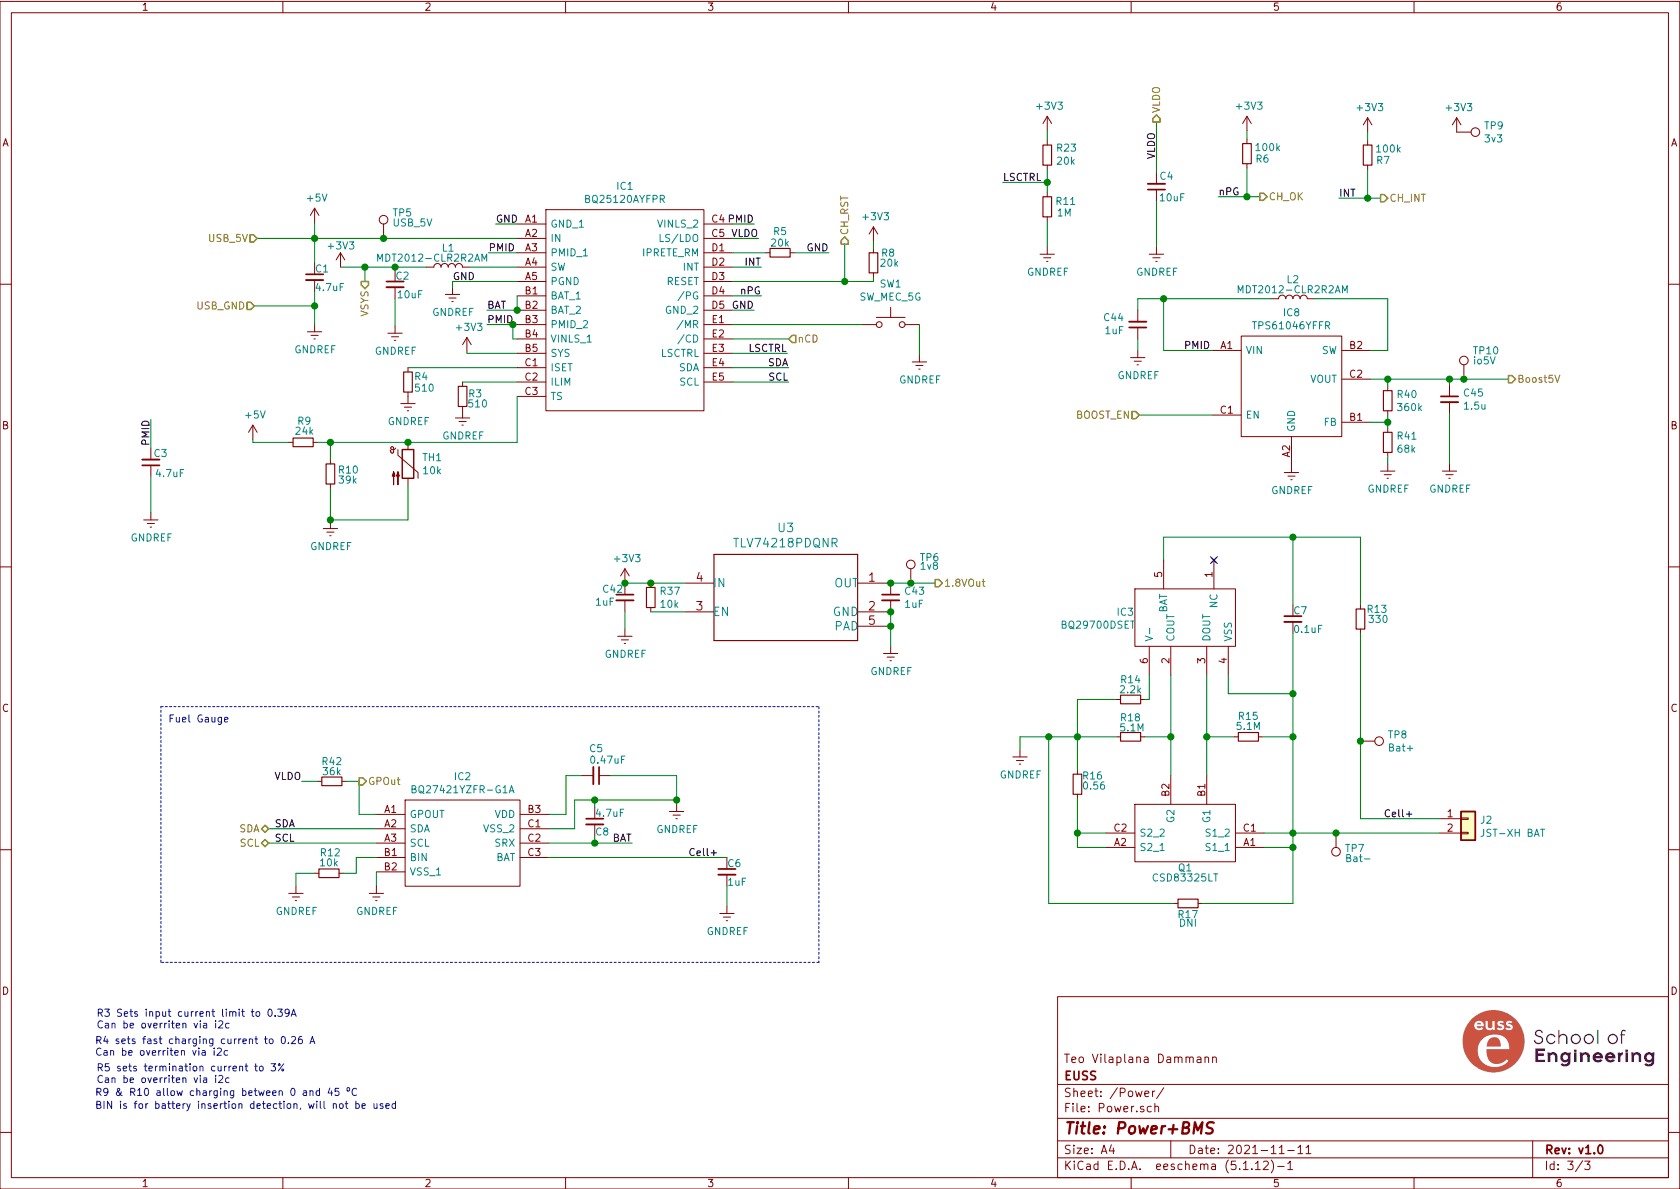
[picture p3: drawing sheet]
EESchema Schematic File Version 4
EELAYER 30 0
EELAYER END
$Descr A4 11693 8268
encoding utf-8
Sheet 3 3
Title "Power+BMS"
Date "2021-11-11"
Rev "v1.0"
Comp "EUSS"
Comment1 "Teo Vilaplana Dammann"
Comment2 ""
Comment3 ""
Comment4 ""
$EndDescr
$Comp
L power:GNDREF #PWR0102
U 1 1
P 2190 2250
F 0 "#PWR0102" H 2190 2000 50  0001 C CNN
F 1 "GNDREF" H 2195 2077 50  0000 C CNN
F 2 "" H 2190 2250 50  0001 C CNN
F 3 "" H 2190 2250 50  0001 C CNN
	1    2190 2250
	1    0    0    -1  
$EndComp
$Comp
L power:+5V #PWR0103
U 1 1
P 2190 1540
F 0 "#PWR0103" H 2190 1390 50  0001 C CNN
F 1 "+5V" H 2205 1713 50  0000 C CNN
F 2 "" H 2190 1540 50  0001 C CNN
F 3 "" H 2190 1540 50  0001 C CNN
	1    2190 1540
	1    0    0    -1  
$EndComp
Wire Wire Line
	2190 1650 2190 1540
$Comp
L SamacSys_Parts:BQ25120AYFPT IC1
U 1 1
P 3600 1550
AR Path="/617D98B2" Ref="IC1"  Part="1" 
AR Path="/61B2BCEB/617D98B2" Ref="IC1"  Part="1" 
F 0 "IC1" H 4350 1815 50  0000 C CNN
F 1 "BQ25120AYFPR" H 4350 1724 50  0000 C CNN
F 2 "BGA25C40P5X5_247X253X50" H 4950 1650 50  0001 L CNN
F 3 "http://www.ti.com/lit/ds/symlink/bq25120a.pdf" H 4950 1550 50  0001 L CNN
F 4 "700nA Low Iq Highly Integrated Battery Charge Management Solution" H 4950 1450 50  0001 L CNN "Description"
F 5 "0.5" H 4950 1350 50  0001 L CNN "Height"
F 6 "Texas Instruments" H 4950 1250 50  0001 L CNN "Manufacturer_Name"
F 7 "BQ25120AYFPR" H 4950 1150 50  0001 L CNN "Manufacturer_Part_Number"
F 8 "595-BQ25120AYFPR" H 4950 1050 50  0001 L CNN "Mouser Part Number"
F 9 "https://www.mouser.co.uk/ProductDetail/Texas-Instruments/BQ25120AYFPR?qs=BZBei1rCqCBtbT0X52DCMQ%3D%3D" H 4950 950 50  0001 L CNN "Mouser Price/Stock"
F 10 "BQ25120AYFPR" H 4950 850 50  0001 L CNN "Arrow Part Number"
F 11 "https://www.arrow.com/en/products/bq25120ayfpr/texas-instruments" H 4950 750 50  0001 L CNN "Arrow Price/Stock"
	1    3600 1550
	1    0    0    -1  
$EndComp
Connection ~ 2190 1650
Wire Wire Line
	1790 1650 2190 1650
$Comp
L Device:C_Small C1
U 1 1
P 2190 1920
F 0 "C1" H 2190 1980 50  0000 L CNN
F 1 "4.7uF" H 2190 1850 50  0000 L CNN
F 2 "" H 2228 1770 50  0001 C CNN
F 3 "~" H 2190 1920 50  0001 C CNN
	1    2190 1920
	1    0    0    -1  
$EndComp
$Comp
L Connector_Generic:Conn_01x02 J2
U 1 1
P 10220 5690
F 0 "J2" H 10300 5682 50  0000 L CNN
F 1 "JST-XH BAT" H 10300 5591 50  0000 L CNN
F 2 "Connector_JST:JST_XH_S2B-XH-A_1x02_P2.50mm_Horizontal" H 10220 5690 50  0001 C CNN
F 3 "~" H 10220 5690 50  0001 C CNN
	1    10220 5690
	1    0    0    -1  
$EndComp
$Comp
L power:GNDREF #PWR0104
U 1 1
P 1050 3560
F 0 "#PWR0104" H 1050 3310 50  0001 C CNN
F 1 "GNDREF" H 1055 3387 50  0000 C CNN
F 2 "" H 1050 3560 50  0001 C CNN
F 3 "" H 1050 3560 50  0001 C CNN
	1    1050 3560
	1    0    0    -1  
$EndComp
$Comp
L power:GNDREF #PWR0105
U 1 1
P 6400 2460
F 0 "#PWR0105" H 6400 2210 50  0001 C CNN
F 1 "GNDREF" H 6405 2287 50  0000 C CNN
F 2 "" H 6400 2460 50  0001 C CNN
F 3 "" H 6400 2460 50  0001 C CNN
	1    6400 2460
	1    0    0    -1  
$EndComp
$Comp
L Device:C_Small C3
U 1 1
P 1050 3210
F 0 "C3" H 930 3150 50  0000 L CNN
F 1 "4.7uF" H 810 3290 50  0000 L CNN
F 2 "" H 1088 3060 50  0001 C CNN
F 3 "~" H 1050 3210 50  0001 C CNN
	1    1050 3210
	-1   0    0    1   
$EndComp
Wire Wire Line
	5100 2350 5490 2350
Text Notes 670  7160 0    50   ~ 0
R3 Sets input current limit to 0.39A\nCan be overriten via i2c
$Comp
L Device:R_Small R4
U 1 1
P 2840 2650
F 0 "R4" H 2880 2690 50  0000 L CNN
F 1 "510" H 2880 2610 50  0000 L CNN
F 2 "" V 2880 2640 50  0001 C CNN
F 3 "~" H 2840 2650 50  0001 C CNN
	1    2840 2650
	1    0    0    -1  
$EndComp
Wire Wire Line
	3600 2550 2840 2550
Text Notes 660  7350 0    50   ~ 0
R4 sets fast charging current to 0.26 A\nCan be overriten via i2c\n
Wire Wire Line
	3600 1850 3270 1850
$Comp
L Device:L L1
U 1 1
P 3120 1850
F 0 "L1" V 3250 1850 50  0000 C CNN
F 1 "MDT2012-CLR2R2AM" V 3180 1960 50  0000 C CNN
F 2 "" H 3120 1850 50  0001 C CNN
F 3 "~" H 3120 1850 50  0001 C CNN
	1    3120 1850
	0    -1   -1   0   
$EndComp
$Comp
L Device:C_Small C2
U 1 1
P 2750 1970
F 0 "C2" H 2750 2030 50  0000 L CNN
F 1 "10uF" H 2760 1900 50  0000 L CNN
F 2 "" H 2788 1820 50  0001 C CNN
F 3 "~" H 2750 1970 50  0001 C CNN
	1    2750 1970
	1    0    0    -1  
$EndComp
$Comp
L power:+3V3 #PWR0107
U 1 1
P 2370 1850
F 0 "#PWR0107" H 2370 1700 50  0001 C CNN
F 1 "+3V3" H 2270 2000 50  0000 L CNN
F 2 "" H 2370 1850 50  0001 C CNN
F 3 "" H 2370 1850 50  0001 C CNN
	1    2370 1850
	1    0    0    -1  
$EndComp
Wire Wire Line
	3600 2150 3600 2050
$Comp
L Device:R_Small R9
U 1 1
P 2110 3070
F 0 "R9" V 1960 3130 50  0000 R CNN
F 1 "24k" V 2030 3150 50  0000 R CNN
F 2 "" V 2150 3060 50  0001 C CNN
F 3 "~" H 2110 3070 50  0001 C CNN
	1    2110 3070
	0    1    1    0   
$EndComp
$Comp
L Device:R_Small R10
U 1 1
P 2300 3290
F 0 "R10" H 2350 3320 50  0000 L CNN
F 1 "39k" H 2350 3250 50  0000 L CNN
F 2 "" V 2340 3280 50  0001 C CNN
F 3 "~" H 2300 3290 50  0001 C CNN
	1    2300 3290
	1    0    0    -1  
$EndComp
$Comp
L power:GNDREF #PWR0109
U 1 1
P 2300 3620
F 0 "#PWR0109" H 2300 3370 50  0001 C CNN
F 1 "GNDREF" H 2305 3447 50  0000 C CNN
F 2 "" H 2300 3620 50  0001 C CNN
F 3 "" H 2300 3620 50  0001 C CNN
	1    2300 3620
	1    0    0    -1  
$EndComp
$Comp
L Device:Thermistor_PTC TH1
U 1 1
P 2840 3220
F 0 "TH1" H 2937 3266 50  0000 L CNN
F 1 "10k" H 2937 3175 50  0000 L CNN
F 2 "" H 2890 3020 50  0001 L CNN
F 3 "~" H 2840 3220 50  0001 C CNN
	1    2840 3220
	1    0    0    -1  
$EndComp
Connection ~ 2840 3070
Wire Wire Line
	2840 3070 2300 3070
Wire Wire Line
	2840 3370 2840 3610
Wire Wire Line
	2840 3610 2300 3610
Connection ~ 2300 3610
Wire Wire Line
	2300 3610 2300 3620
Text Notes 660  7630 0    50   ~ 0
R9 & R10 allow charging between 0 and 45 ºC\n
$Comp
L SamacSys_Parts:BQ27421YZFR-G1A IC2
U 1 1
P 2620 5660
F 0 "IC2" H 3220 5925 50  0000 C CNN
F 1 "BQ27421YZFR-G1A" H 3220 5834 50  0000 C CNN
F 2 "BGA9C50P3X3_162X158X62" H 3670 5760 50  0001 L CNN
F 3 "http://www.ti.com/lit/gpn/bq27421-g1" H 3670 5660 50  0001 L CNN
F 4 "System-Side(tm) Fuel Gauge With Integrated Sense Resistor | Battery Gas Gauge" H 3670 5560 50  0001 L CNN "Description"
F 5 "0.625" H 3670 5460 50  0001 L CNN "Height"
F 6 "Texas Instruments" H 3670 5360 50  0001 L CNN "Manufacturer_Name"
F 7 "BQ27421YZFR-G1A" H 3670 5260 50  0001 L CNN "Manufacturer_Part_Number"
F 8 "595-BQ27421YZFR-G1A" H 3670 5160 50  0001 L CNN "Mouser Part Number"
F 9 "https://www.mouser.co.uk/ProductDetail/Texas-Instruments/BQ27421YZFR-G1A?qs=%252BrH4t%252BeVZ2Mp6UD820nuvA%3D%3D" H 3670 5060 50  0001 L CNN "Mouser Price/Stock"
F 10 "BQ27421YZFR-G1A" H 3670 4960 50  0001 L CNN "Arrow Part Number"
F 11 "https://www.arrow.com/en/products/bq27421yzfr-g1a/texas-instruments" H 3670 4860 50  0001 L CNN "Arrow Price/Stock"
	1    2620 5660
	1    0    0    -1  
$EndComp
$Comp
L power:GNDREF #PWR0110
U 1 1
P 2620 6160
F 0 "#PWR0110" H 2620 5910 50  0001 C CNN
F 1 "GNDREF" H 2625 5987 50  0000 C CNN
F 2 "" H 2620 6160 50  0001 C CNN
F 3 "" H 2620 6160 50  0001 C CNN
	1    2620 6160
	1    0    0    -1  
$EndComp
$Comp
L Device:C_Small C8
U 1 1
P 4140 5710
F 0 "C8" H 4140 5640 50  0000 L CNN
F 1 "4.7uF" H 4140 5770 50  0000 L CNN
F 2 "" H 4178 5560 50  0001 C CNN
F 3 "~" H 4140 5710 50  0001 C CNN
	1    4140 5710
	1    0    0    -1  
$EndComp
$Comp
L power:GNDREF #PWR0111
U 1 1
P 4710 5590
F 0 "#PWR0111" H 4710 5340 50  0001 C CNN
F 1 "GNDREF" H 4715 5417 50  0000 C CNN
F 2 "" H 4710 5590 50  0001 C CNN
F 3 "" H 4710 5590 50  0001 C CNN
	1    4710 5590
	1    0    0    -1  
$EndComp
Wire Wire Line
	4710 5560 4710 5590
Wire Wire Line
	4140 5560 4710 5560
Wire Wire Line
	3820 5760 4000 5760
Wire Wire Line
	4000 5760 4000 5560
Wire Wire Line
	4000 5560 4140 5560
Connection ~ 4140 5560
$Comp
L Device:C_Small C5
U 1 1
P 4150 5390
F 0 "C5" V 3960 5390 50  0000 C CNN
F 1 "0.47uF" V 4040 5470 50  0000 C CNN
F 2 "" H 4188 5240 50  0001 C CNN
F 3 "~" H 4150 5390 50  0001 C CNN
	1    4150 5390
	0    1    1    0   
$EndComp
Wire Wire Line
	3820 5660 3940 5660
Wire Wire Line
	3940 5660 3940 5390
Wire Wire Line
	4710 5390 4710 5560
Connection ~ 4710 5560
Wire Wire Line
	2620 6060 2620 6160
Wire Wire Line
	2620 5660 2500 5660
$Comp
L Device:R_Small R42
U 1 1
P 2310 5430
F 0 "R42" V 2170 5430 50  0000 C CNN
F 1 "36k" V 2240 5430 50  0000 C CNN
F 2 "" V 2350 5420 50  0001 C CNN
F 3 "~" H 2310 5430 50  0001 C CNN
	1    2310 5430
	0    1    1    0   
$EndComp
Wire Wire Line
	2500 5430 2500 5660
Text Label 4400 5860 2    50   ~ 0
BAT
Text Label 3390 2150 0    50   ~ 0
BAT
Wire Wire Line
	3820 5960 5060 5960
Text Label 9630 5690 0    50   ~ 0
Cell+
Text Label 4790 5960 0    50   ~ 0
Cell+
Text HLabel 2540 1950 3    50   Output ~ 0
VSYS
Text HLabel 1870 5760 0    50   BiDi ~ 0
SDA
Text HLabel 1870 5860 0    50   BiDi ~ 0
SCL
Text Label 1910 5860 0    50   ~ 0
SCL
Wire Wire Line
	5100 2650 5490 2650
Wire Wire Line
	5100 2550 5490 2550
Text Label 5490 2550 2    50   ~ 0
SDA
Text Label 5490 2650 2    50   ~ 0
SCL
Text HLabel 2500 5430 2    50   Output ~ 0
GPOut
Text HLabel 8770 1360 2    50   Output ~ 0
CH_OK
Text HLabel 5490 2350 2    50   Input ~ 0
nCD
Text Notes 670  7540 0    50   ~ 0
R5 sets termination current to 3%\nCan be overriten via i2c
Text Label 8050 910  3    50   ~ 0
VLDO
Text Label 2100 5430 2    50   ~ 0
VLDO
$Comp
L Device:R_Small R13
U 1 1
P 9470 4300
F 0 "R13" H 9510 4370 50  0000 L CNN
F 1 "330" H 9520 4300 50  0000 L CNN
F 2 "" V 9510 4290 50  0001 C CNN
F 3 "~" H 9470 4300 50  0001 C CNN
	1    9470 4300
	1    0    0    -1  
$EndComp
$Comp
L SamacSys_Parts:CSD83325LT Q1
U 1 1
P 7700 5690
F 0 "Q1" H 8250 5350 50  0000 C CNN
F 1 "CSD83325LT" H 8250 5280 50  0000 C CNN
F 2 "BGA6C65P2X3_111X216X22" H 8650 5790 50  0001 L CNN
F 3 "http://www.ti.com/lit/ds/symlink/csd83325l.pdf" H 8650 5690 50  0001 L CNN
F 4 "Texas Instruments CSD83325LT N-channel MOSFET Transistor, 8 A, 12 V, 6-Pin PICOSTAR" H 8650 5590 50  0001 L CNN "Description"
F 5 "0.22" H 8650 5490 50  0001 L CNN "Height"
F 6 "Texas Instruments" H 8650 5390 50  0001 L CNN "Manufacturer_Name"
F 7 "CSD83325LT" H 8650 5290 50  0001 L CNN "Manufacturer_Part_Number"
F 8 "595-CSD83325LT" H 8650 5190 50  0001 L CNN "Mouser Part Number"
F 9 "https://www.mouser.co.uk/ProductDetail/Texas-Instruments/CSD83325LT/?qs=pqSajtDZXRVbUdPgdfAr7A%3D%3D" H 8650 5090 50  0001 L CNN "Mouser Price/Stock"
F 10 "CSD83325LT" H 8650 4990 50  0001 L CNN "Arrow Part Number"
F 11 "https://www.arrow.com/en/products/csd83325lt/texas-instruments" H 8650 4890 50  0001 L CNN "Arrow Price/Stock"
	1    7700 5690
	1    0    0    -1  
$EndComp
$Comp
L Device:R_Small R14
U 1 1
P 7870 4860
F 0 "R14" V 7730 4860 50  0000 C CNN
F 1 "2.2k" V 7800 4860 50  0000 C CNN
F 2 "" V 7910 4850 50  0001 C CNN
F 3 "~" H 7870 4860 50  0001 C CNN
	1    7870 4860
	0    1    1    0   
$EndComp
$Comp
L Device:R_Small R15
U 1 1
P 8690 5120
F 0 "R15" V 8830 5120 50  0000 C CNN
F 1 "5.1M" V 8760 5120 50  0000 C CNN
F 2 "" V 8730 5110 50  0001 C CNN
F 3 "~" H 8690 5120 50  0001 C CNN
	1    8690 5120
	0    -1   -1   0   
$EndComp
$Comp
L Device:R_Small R16
U 1 1
P 7500 5450
F 0 "R16" H 7530 5510 50  0000 L CNN
F 1 "0.56" H 7530 5440 50  0000 L CNN
F 2 "" V 7540 5440 50  0001 C CNN
F 3 "~" H 7500 5450 50  0001 C CNN
	1    7500 5450
	1    0    0    -1  
$EndComp
$Comp
L power:GNDREF #PWR0112
U 1 1
P 7100 5210
F 0 "#PWR0112" H 7100 4960 50  0001 C CNN
F 1 "GNDREF" H 7105 5037 50  0000 C CNN
F 2 "" H 7100 5210 50  0001 C CNN
F 3 "" H 7100 5210 50  0001 C CNN
	1    7100 5210
	1    0    0    -1  
$EndComp
$Comp
L Device:R_Small R17
U 1 1
P 8270 6280
F 0 "R17" V 8190 6280 50  0000 C CNN
F 1 "DNI" V 8130 6280 50  0000 C CNN
F 2 "" V 8310 6270 50  0001 C CNN
F 3 "~" H 8270 6280 50  0001 C CNN
	1    8270 6280
	0    -1   -1   0   
$EndComp
$Comp
L Device:C_Small C7
U 1 1
P 9000 4300
F 0 "C7" H 9000 4360 50  0000 L CNN
F 1 "0.1uF" H 9000 4230 50  0000 L CNN
F 2 "" H 9038 4150 50  0001 C CNN
F 3 "~" H 9000 4300 50  0001 C CNN
	1    9000 4300
	1    0    0    -1  
$EndComp
$Comp
L Device:R_Small R18
U 1 1
P 7870 5120
F 0 "R18" V 8000 5120 50  0000 C CNN
F 1 "5.1M" V 7930 5110 50  0000 C CNN
F 2 "" V 7910 5110 50  0001 C CNN
F 3 "~" H 7870 5120 50  0001 C CNN
	1    7870 5120
	0    -1   -1   0   
$EndComp
Text HLabel 1770 2120 0    50   Input ~ 0
USB_GND
Text HLabel 1790 1650 0    50   Input ~ 0
USB_5V
Text Notes 8130 7640 0    50   ~ 0
 
Wire Notes Line
	1120 4910 5700 4910
Wire Notes Line
	5700 4910 5700 6690
Wire Notes Line
	5700 6690 1120 6690
Wire Notes Line
	1120 6690 1120 4910
Text Notes 1170 5030 0    50   ~ 0
Fuel Gauge
Wire Wire Line
	2190 2020 2190 2120
Wire Wire Line
	2190 1650 2190 1820
Wire Wire Line
	2300 3070 2300 3190
Wire Wire Line
	2300 3390 2300 3610
Wire Wire Line
	4140 5610 4140 5560
Wire Wire Line
	3820 5860 4140 5860
Wire Wire Line
	4140 5810 4140 5860
Connection ~ 4140 5860
Wire Wire Line
	4140 5860 4400 5860
Wire Wire Line
	2100 5430 2210 5430
Wire Wire Line
	2410 5430 2500 5430
Wire Wire Line
	3940 5390 4050 5390
Wire Wire Line
	4250 5390 4710 5390
$Comp
L power:+5V #PWR0143
U 1 1
P 1760 3050
F 0 "#PWR0143" H 1760 2900 50  0001 C CNN
F 1 "+5V" H 1775 3223 50  0000 C CNN
F 2 "" H 1760 3050 50  0001 C CNN
F 3 "" H 1760 3050 50  0001 C CNN
	1    1760 3050
	1    0    0    -1  
$EndComp
$Comp
L Device:R_Small R3
U 1 1
P 3220 2750
F 0 "R3" H 3360 2770 50  0000 R CNN
F 1 "510" H 3400 2700 50  0000 R CNN
F 2 "" V 3260 2740 50  0001 C CNN
F 3 "~" H 3220 2750 50  0001 C CNN
	1    3220 2750
	1    0    0    -1  
$EndComp
Wire Wire Line
	3600 2650 3220 2650
Wire Wire Line
	1760 3050 1760 3070
Wire Wire Line
	1760 3070 2010 3070
Wire Wire Line
	2210 3070 2300 3070
Connection ~ 2300 3070
Wire Wire Line
	2840 3070 3600 3070
$Comp
L power:GNDREF #PWR0144
U 1 1
P 2840 2750
F 0 "#PWR0144" H 2840 2500 50  0001 C CNN
F 1 "GNDREF" H 2845 2577 50  0000 C CNN
F 2 "" H 2840 2750 50  0001 C CNN
F 3 "" H 2840 2750 50  0001 C CNN
	1    2840 2750
	1    0    0    -1  
$EndComp
$Comp
L power:GNDREF #PWR0145
U 1 1
P 3220 2850
F 0 "#PWR0145" H 3220 2600 50  0001 C CNN
F 1 "GNDREF" H 3225 2677 50  0000 C CNN
F 2 "" H 3220 2850 50  0001 C CNN
F 3 "" H 3220 2850 50  0001 C CNN
	1    3220 2850
	1    0    0    -1  
$EndComp
Wire Wire Line
	1050 3310 1050 3560
Text Label 1050 2910 3    50   ~ 0
PMID
Wire Wire Line
	1050 2910 1050 3110
Wire Wire Line
	3600 2350 3570 2350
Wire Wire Line
	3570 2350 3570 2250
Wire Wire Line
	3570 2250 3600 2250
Text Label 3390 2250 0    50   ~ 0
PMID
Wire Wire Line
	3570 2250 3390 2250
Connection ~ 3570 2250
Connection ~ 3600 2150
Wire Wire Line
	3390 2150 3600 2150
Wire Wire Line
	3600 1750 3400 1750
Text Label 3400 1750 0    50   ~ 0
PMID
Wire Wire Line
	5100 1550 5250 1550
$Comp
L power:GNDREF #PWR0146
U 1 1
P 3150 1990
F 0 "#PWR0146" H 3150 1740 50  0001 C CNN
F 1 "GNDREF" H 3155 1817 50  0000 C CNN
F 2 "" H 3150 1990 50  0001 C CNN
F 3 "" H 3150 1990 50  0001 C CNN
	1    3150 1990
	1    0    0    -1  
$EndComp
Wire Wire Line
	3600 1950 3150 1950
Wire Wire Line
	3150 1950 3150 1990
Text Label 3150 1950 0    50   ~ 0
GND
Text Label 3450 1550 0    50   ~ 0
GND
Wire Wire Line
	3600 1550 3450 1550
Text Label 5250 2150 2    50   ~ 0
GND
Wire Wire Line
	5100 2150 5250 2150
Text Label 5280 1650 2    50   ~ 0
VLDO
Text HLabel 8050 840  1    50   Output ~ 0
VLDO
$Comp
L Device:C_Small C4
U 1 1
P 8050 1290
F 0 "C4" H 7980 1220 50  0000 C CNN
F 1 "10uF" H 7940 1370 50  0000 C CNN
F 2 "" H 8088 1140 50  0001 C CNN
F 3 "~" H 8050 1290 50  0001 C CNN
	1    8050 1290
	-1   0    0    1   
$EndComp
Wire Wire Line
	8050 1190 8050 840 
$Comp
L power:GNDREF #PWR0147
U 1 1
P 8050 1710
F 0 "#PWR0147" H 8050 1460 50  0001 C CNN
F 1 "GNDREF" H 8055 1537 50  0000 C CNN
F 2 "" H 8050 1710 50  0001 C CNN
F 3 "" H 8050 1710 50  0001 C CNN
	1    8050 1710
	1    0    0    -1  
$EndComp
Wire Wire Line
	5100 1650 5280 1650
Wire Wire Line
	2970 1850 2750 1850
Wire Wire Line
	2750 1850 2750 1870
Wire Wire Line
	1770 2120 2190 2120
Connection ~ 2190 2120
Wire Wire Line
	2190 2120 2190 2250
$Comp
L power:GNDREF #PWR0148
U 1 1
P 2750 2260
F 0 "#PWR0148" H 2750 2010 50  0001 C CNN
F 1 "GNDREF" H 2755 2087 50  0000 C CNN
F 2 "" H 2750 2260 50  0001 C CNN
F 3 "" H 2750 2260 50  0001 C CNN
	1    2750 2260
	1    0    0    -1  
$EndComp
Wire Wire Line
	2750 2070 2750 2260
Connection ~ 2750 1850
Wire Wire Line
	2370 1850 2540 1850
Text Label 5250 1550 2    50   ~ 0
PMID
$Comp
L Device:R_Small R6
U 1 1
P 8680 1060
F 0 "R6" H 8840 1100 50  0000 R CNN
F 1 "100k" H 8920 1020 50  0000 R CNN
F 2 "" V 8720 1050 50  0001 C CNN
F 3 "~" H 8680 1060 50  0001 C CNN
	1    8680 1060
	1    0    0    1   
$EndComp
Text Label 5300 2050 2    50   ~ 0
nPG
Wire Wire Line
	5100 2050 5300 2050
Wire Wire Line
	8680 1160 8680 1360
Wire Wire Line
	8680 1360 8770 1360
$Comp
L power:+3V3 #PWR0149
U 1 1
P 8680 900
F 0 "#PWR0149" H 8680 750 50  0001 C CNN
F 1 "+3V3" H 8695 1073 50  0000 C CNN
F 2 "" H 8680 900 50  0001 C CNN
F 3 "" H 8680 900 50  0001 C CNN
	1    8680 900 
	1    0    0    -1  
$EndComp
Wire Wire Line
	8680 900  8680 960 
Wire Wire Line
	8680 1360 8480 1360
Connection ~ 8680 1360
Text Label 8480 1360 0    50   ~ 0
nPG
Text HLabel 9610 1370 2    50   Output ~ 0
CH_INT
$Comp
L Device:R_Small R7
U 1 1
P 9520 1070
F 0 "R7" H 9680 1110 50  0000 R CNN
F 1 "100k" H 9760 1030 50  0000 R CNN
F 2 "" V 9560 1060 50  0001 C CNN
F 3 "~" H 9520 1070 50  0001 C CNN
	1    9520 1070
	1    0    0    1   
$EndComp
Wire Wire Line
	9520 1170 9520 1370
Wire Wire Line
	9520 1370 9610 1370
$Comp
L power:+3V3 #PWR0150
U 1 1
P 9520 910
F 0 "#PWR0150" H 9520 760 50  0001 C CNN
F 1 "+3V3" H 9535 1083 50  0000 C CNN
F 2 "" H 9520 910 50  0001 C CNN
F 3 "" H 9520 910 50  0001 C CNN
	1    9520 910 
	1    0    0    -1  
$EndComp
Wire Wire Line
	9520 910  9520 970 
Wire Wire Line
	9520 1370 9320 1370
Connection ~ 9520 1370
Text Label 9320 1370 0    50   ~ 0
INT
Wire Wire Line
	5100 1850 5300 1850
Text Label 5300 1850 2    50   ~ 0
INT
Text Label 5770 1750 2    50   ~ 0
GND
Wire Wire Line
	5100 1750 5330 1750
$Comp
L Device:R_Small R5
U 1 1
P 5430 1750
F 0 "R5" V 5280 1750 50  0000 C CNN
F 1 "20k" V 5360 1750 50  0000 C CNN
F 2 "" V 5470 1740 50  0001 C CNN
F 3 "~" H 5430 1750 50  0001 C CNN
	1    5430 1750
	0    1    1    0   
$EndComp
Text HLabel 5880 1690 1    50   Output ~ 0
CH_RST
$Comp
L Device:R_Small R8
U 1 1
P 6080 1820
F 0 "R8" H 6130 1890 50  0000 L CNN
F 1 "20k" H 6120 1820 50  0000 L CNN
F 2 "" V 6120 1810 50  0001 C CNN
F 3 "~" H 6080 1820 50  0001 C CNN
	1    6080 1820
	1    0    0    -1  
$EndComp
$Comp
L power:+3V3 #PWR0108
U 1 1
P 6080 1670
F 0 "#PWR0108" H 6080 1520 50  0001 C CNN
F 1 "+3V3" H 6095 1843 50  0000 C CNN
F 2 "" H 6080 1670 50  0001 C CNN
F 3 "" H 6080 1670 50  0001 C CNN
	1    6080 1670
	1    0    0    -1  
$EndComp
Wire Wire Line
	5530 1750 5770 1750
Wire Wire Line
	5880 1690 5880 1950
Wire Wire Line
	6080 1950 5880 1950
Connection ~ 5880 1950
Wire Wire Line
	5880 1950 5100 1950
Wire Wire Line
	6080 1920 6080 1950
Wire Wire Line
	6080 1670 6080 1720
Wire Wire Line
	6400 2250 6400 2460
$Comp
L Device:R_Small R11
U 1 1
P 7290 1430
F 0 "R11" H 7160 1470 50  0000 C CNN
F 1 "1M" H 7170 1390 50  0000 C CNN
F 2 "" V 7330 1420 50  0001 C CNN
F 3 "~" H 7290 1430 50  0001 C CNN
	1    7290 1430
	-1   0    0    -1  
$EndComp
$Comp
L Device:R_Small R23
U 1 1
P 7290 1070
F 0 "R23" H 7231 1024 50  0000 R CNN
F 1 "20k" H 7231 1115 50  0000 R CNN
F 2 "" H 7290 1070 50  0001 C CNN
F 3 "~" H 7290 1070 50  0001 C CNN
	1    7290 1070
	-1   0    0    1   
$EndComp
Wire Wire Line
	7290 1170 7290 1260
Wire Wire Line
	2540 1850 2540 1950
Connection ~ 2540 1850
Wire Wire Line
	2540 1850 2750 1850
Wire Wire Line
	7290 1260 6980 1260
Connection ~ 7290 1260
Wire Wire Line
	7290 1260 7290 1330
Text Label 6980 1260 0    50   ~ 0
LSCTRL
$Comp
L power:GNDREF #PWR0151
U 1 1
P 7290 1710
F 0 "#PWR0151" H 7290 1460 50  0001 C CNN
F 1 "GNDREF" H 7295 1537 50  0000 C CNN
F 2 "" H 7290 1710 50  0001 C CNN
F 3 "" H 7290 1710 50  0001 C CNN
	1    7290 1710
	1    0    0    -1  
$EndComp
Wire Wire Line
	7290 1530 7290 1710
$Comp
L power:+3V3 #PWR0152
U 1 1
P 7290 900
F 0 "#PWR0152" H 7290 750 50  0001 C CNN
F 1 "+3V3" H 7305 1073 50  0000 C CNN
F 2 "" H 7290 900 50  0001 C CNN
F 3 "" H 7290 900 50  0001 C CNN
	1    7290 900 
	1    0    0    -1  
$EndComp
Wire Wire Line
	7290 900  7290 970 
Wire Wire Line
	5100 2450 5480 2450
Text Label 5480 2450 2    50   ~ 0
LSCTRL
$Comp
L power:+3V3 #PWR0153
U 1 1
P 3250 2440
F 0 "#PWR0153" H 3250 2290 50  0001 C CNN
F 1 "+3V3" H 3265 2613 50  0000 C CNN
F 2 "" H 3250 2440 50  0001 C CNN
F 3 "" H 3250 2440 50  0001 C CNN
	1    3250 2440
	1    0    0    -1  
$EndComp
Wire Wire Line
	3250 2450 3250 2440
Wire Wire Line
	3250 2450 3600 2450
Wire Wire Line
	3600 3070 3600 2750
Wire Wire Line
	5100 2250 6000 2250
$Comp
L Switch:SW_MEC_5G SW1
U 1 1
P 6200 2250
F 0 "SW1" H 6200 2535 50  0000 C CNN
F 1 "SW_MEC_5G" H 6200 2444 50  0000 C CNN
F 2 "" H 6200 2450 50  0001 C CNN
F 3 "http://www.apem.com/int/index.php?controller=attachment&id_attachment=488" H 6200 2450 50  0001 C CNN
	1    6200 2250
	-1   0    0    -1  
$EndComp
Wire Wire Line
	8050 1390 8050 1710
$Comp
L SamacSys_Parts:BQ29700DSET IC3
U 1 1
P 7700 4190
AR Path="/617BE7CA" Ref="IC3"  Part="1" 
AR Path="/61B2BCEB/617BE7CA" Ref="IC3"  Part="1" 
F 0 "IC3" H 7770 4130 50  0000 L CNN
F 1 "BQ29700DSET" H 7380 4040 50  0000 L CNN
F 2 "SON50P150X150X80-6N" H 8650 4290 50  0001 L CNN
F 3 "https://www.ti.com/lit/ds/symlink/bq2970.pdf?ts=1623391628369&ref_url=https%253A%252F%252Fwww.ti.com%252Fproduct%252FBQ2970" H 8650 4190 50  0001 L CNN
F 4 "TEXAS INSTRUMENTS - BQ29700DSET - Li-Ion Battery, Li-Pol Voltage & Current Protector, Single Cell, 1.5 V to 8 V supply, WSON-6" H 8650 4090 50  0001 L CNN "Description"
F 5 "0.8" H 8650 3990 50  0001 L CNN "Height"
F 6 "Texas Instruments" H 8650 3890 50  0001 L CNN "Manufacturer_Name"
F 7 "BQ29700DSET" H 8650 3790 50  0001 L CNN "Manufacturer_Part_Number"
F 8 "595-BQ29700DSET" H 8650 3690 50  0001 L CNN "Mouser Part Number"
F 9 "https://www.mouser.co.uk/ProductDetail/Texas-Instruments/BQ29700DSET/?qs=%2Fd%252BFzHvH4c1rg6YL9zqcvA%3D%3D" H 8650 3590 50  0001 L CNN "Mouser Price/Stock"
F 10 "BQ29700DSET" H 8650 3490 50  0001 L CNN "Arrow Part Number"
F 11 "https://www.arrow.com/en/products/bq29700dset/texas-instruments" H 8650 3390 50  0001 L CNN "Arrow Price/Stock"
	1    7700 4190
	1    0    0    -1  
$EndComp
Wire Wire Line
	8150 4690 8150 5120
Wire Wire Line
	8400 4690 8400 5120
Connection ~ 8400 5120
Wire Wire Line
	8400 5120 8400 5390
Wire Wire Line
	7700 5790 7500 5790
Wire Wire Line
	7500 5790 7500 5890
Wire Wire Line
	7500 5890 7700 5890
Wire Wire Line
	8800 5790 9000 5790
Wire Wire Line
	9000 5790 9000 5890
Wire Wire Line
	9000 5890 8800 5890
Wire Wire Line
	9000 5790 9000 5120
Connection ~ 9000 5790
Wire Wire Line
	8590 5120 8400 5120
Wire Wire Line
	8790 5120 9000 5120
Connection ~ 8150 5120
Wire Wire Line
	8150 5120 8150 5390
Wire Wire Line
	7500 5790 7500 5550
Connection ~ 7500 5790
Wire Wire Line
	7500 5350 7500 5120
Wire Wire Line
	7500 5120 7770 5120
Wire Wire Line
	7970 5120 8150 5120
Wire Wire Line
	7970 4860 8000 4860
Wire Wire Line
	8000 4860 8000 4690
Wire Wire Line
	7770 4860 7500 4860
Wire Wire Line
	7500 4860 7500 5120
Connection ~ 7500 5120
Wire Wire Line
	7500 5120 7300 5120
Wire Wire Line
	7300 5120 7300 6280
Wire Wire Line
	7300 6280 8170 6280
Wire Wire Line
	8370 6280 9000 6280
Connection ~ 9000 5890
Wire Wire Line
	7300 5120 7100 5120
Wire Wire Line
	7100 5120 7100 5210
Connection ~ 7300 5120
Wire Wire Line
	9470 4200 9470 3730
Wire Wire Line
	8100 3730 8100 3890
NoConn ~ 8450 3890
Connection ~ 9000 5120
Wire Wire Line
	9470 3730 9000 3730
Wire Wire Line
	9000 4200 9000 3730
Connection ~ 9000 3730
Wire Wire Line
	9000 3730 8100 3730
Wire Wire Line
	8550 4690 8550 4820
Wire Wire Line
	8550 4820 9000 4820
Wire Wire Line
	9000 4400 9000 4820
Connection ~ 9000 4820
Wire Wire Line
	9000 4820 9000 5120
Wire Wire Line
	9000 6280 9000 5890
Wire Wire Line
	10020 5790 9300 5790
Wire Wire Line
	9470 5690 10020 5690
Wire Wire Line
	9470 4400 9470 5150
$Comp
L Device:R_Small R12
U 1 1
P 2290 6070
F 0 "R12" V 2430 6060 50  0000 C CNN
F 1 "10k" V 2360 6070 50  0000 C CNN
F 2 "" V 2330 6060 50  0001 C CNN
F 3 "~" H 2290 6070 50  0001 C CNN
	1    2290 6070
	0    -1   -1   0   
$EndComp
Wire Wire Line
	2620 5960 2480 5960
Wire Wire Line
	2390 6070 2480 6070
Wire Wire Line
	2480 5960 2480 6070
$Comp
L power:GNDREF #PWR0154
U 1 1
P 2060 6160
F 0 "#PWR0154" H 2060 5910 50  0001 C CNN
F 1 "GNDREF" H 2065 5987 50  0000 C CNN
F 2 "" H 2060 6160 50  0001 C CNN
F 3 "" H 2060 6160 50  0001 C CNN
	1    2060 6160
	1    0    0    -1  
$EndComp
Wire Wire Line
	2190 6070 2060 6070
Wire Wire Line
	2060 6070 2060 6160
Text Notes 660  7720 0    50   ~ 0
BIN is for battery insertion detection, will not be used
Wire Wire Line
	1870 5760 2620 5760
Text Label 1910 5760 0    50   ~ 0
SDA
Wire Wire Line
	2620 5860 1870 5860
Text Label 8240 2430 0    50   ~ 0
PMID
Text HLabel 7930 2880 0    50   Input ~ 0
BOOST_EN
$Comp
L power:GNDREF #PWR0156
U 1 1
P 8990 3230
F 0 "#PWR0156" H 8990 2980 50  0001 C CNN
F 1 "GNDREF" H 8995 3057 50  0000 C CNN
F 2 "" H 8990 3230 50  0001 C CNN
F 3 "" H 8990 3230 50  0001 C CNN
	1    8990 3230
	1    0    0    -1  
$EndComp
$Comp
L Device:R_Small R40
U 1 1
P 9660 2780
F 0 "R40" H 9719 2826 50  0000 L CNN
F 1 "360k" H 9719 2735 50  0000 L CNN
F 2 "" H 9660 2780 50  0001 C CNN
F 3 "~" H 9660 2780 50  0001 C CNN
	1    9660 2780
	1    0    0    -1  
$EndComp
Wire Wire Line
	9540 2630 9660 2630
Wire Wire Line
	9660 2630 9660 2680
Wire Wire Line
	9660 2880 9660 2930
Wire Wire Line
	9660 2930 9540 2930
$Comp
L power:GNDREF #PWR0157
U 1 1
P 9660 3220
F 0 "#PWR0157" H 9660 2970 50  0001 C CNN
F 1 "GNDREF" H 9665 3047 50  0000 C CNN
F 2 "" H 9660 3220 50  0001 C CNN
F 3 "" H 9660 3220 50  0001 C CNN
	1    9660 3220
	1    0    0    -1  
$EndComp
$Comp
L Device:R_Small R41
U 1 1
P 9660 3070
F 0 "R41" H 9719 3116 50  0000 L CNN
F 1 "68k" H 9719 3025 50  0000 L CNN
F 2 "" H 9660 3070 50  0001 C CNN
F 3 "~" H 9660 3070 50  0001 C CNN
	1    9660 3070
	1    0    0    -1  
$EndComp
Wire Wire Line
	9660 2970 9660 2930
Connection ~ 9660 2930
Wire Wire Line
	9660 3170 9660 3220
$Comp
L Device:C_Small C45
U 1 1
P 10090 2770
F 0 "C45" H 10182 2816 50  0000 L CNN
F 1 "1.5u" H 10182 2725 50  0000 L CNN
F 2 "" H 10090 2770 50  0001 C CNN
F 3 "~" H 10090 2770 50  0001 C CNN
	1    10090 2770
	1    0    0    -1  
$EndComp
Wire Wire Line
	10090 2630 9660 2630
Connection ~ 9660 2630
$Comp
L power:GNDREF #PWR0158
U 1 1
P 10090 3220
F 0 "#PWR0158" H 10090 2970 50  0001 C CNN
F 1 "GNDREF" H 10095 3047 50  0000 C CNN
F 2 "" H 10090 3220 50  0001 C CNN
F 3 "" H 10090 3220 50  0001 C CNN
	1    10090 3220
	1    0    0    -1  
$EndComp
Wire Wire Line
	10090 2870 10090 3220
Wire Wire Line
	10090 2670 10090 2630
Connection ~ 10090 2630
Text HLabel 10500 2630 2    50   Output ~ 0
Boost5V
$Comp
L Device:L L2
U 1 1
P 9000 2070
F 0 "L2" V 9130 2070 50  0000 C CNN
F 1 "MDT2012-CLR2R2AM" V 9060 2070 50  0000 C CNN
F 2 "" H 9000 2070 50  0001 C CNN
F 3 "~" H 9000 2070 50  0001 C CNN
	1    9000 2070
	0    -1   -1   0   
$EndComp
Wire Wire Line
	9150 2070 9660 2070
Wire Wire Line
	9660 2070 9660 2430
Wire Wire Line
	9660 2430 9540 2430
Wire Wire Line
	8850 2070 8100 2070
Wire Wire Line
	8100 2070 8100 2430
Wire Wire Line
	8100 2430 8440 2430
$Comp
L power:GNDREF #PWR0159
U 1 1
P 7920 2430
F 0 "#PWR0159" H 7920 2180 50  0001 C CNN
F 1 "GNDREF" H 7925 2257 50  0000 C CNN
F 2 "" H 7920 2430 50  0001 C CNN
F 3 "" H 7920 2430 50  0001 C CNN
	1    7920 2430
	1    0    0    -1  
$EndComp
$Comp
L Device:C_Small C44
U 1 1
P 7920 2250
F 0 "C44" H 7828 2204 50  0000 R CNN
F 1 "1uF" H 7828 2295 50  0000 R CNN
F 2 "" H 7920 2250 50  0001 C CNN
F 3 "~" H 7920 2250 50  0001 C CNN
	1    7920 2250
	1    0    0    1   
$EndComp
Wire Wire Line
	7920 2150 7920 2070
Wire Wire Line
	7920 2070 8100 2070
Connection ~ 8100 2070
Wire Wire Line
	7920 2350 7920 2430
Wire Wire Line
	10090 2630 10190 2630
$Comp
L 2021-11-11_11-30-08:TLV74218PDQNR U3
U 1 1
P 5470 4150
F 0 "U3" H 5470 4638 60  0000 C CNN
F 1 "TLV74218PDQNR" H 5470 4532 60  0000 C CNN
F 2 "DQN0004A" H 5470 4090 60  0001 C CNN
F 3 "" H 5470 4150 60  0000 C CNN
	1    5470 4150
	1    0    0    -1  
$EndComp
$Comp
L power:GNDREF #PWR0190
U 1 1
P 6200 4490
F 0 "#PWR0190" H 6200 4240 50  0001 C CNN
F 1 "GNDREF" H 6205 4317 50  0000 C CNN
F 2 "" H 6200 4490 50  0001 C CNN
F 3 "" H 6200 4490 50  0001 C CNN
	1    6200 4490
	1    0    0    -1  
$EndComp
Wire Wire Line
	6170 4250 6200 4250
Wire Wire Line
	6200 4250 6200 4350
Wire Wire Line
	6170 4350 6200 4350
Connection ~ 6200 4350
Wire Wire Line
	6200 4350 6200 4490
$Comp
L power:+3V3 #PWR0191
U 1 1
P 4350 4050
F 0 "#PWR0191" H 4350 3900 50  0001 C CNN
F 1 "+3V3" H 4365 4223 50  0000 C CNN
F 2 "" H 4350 4050 50  0001 C CNN
F 3 "" H 4350 4050 50  0001 C CNN
	1    4350 4050
	1    0    0    -1  
$EndComp
Wire Wire Line
	4530 4250 4770 4250
Connection ~ 4530 4050
Wire Wire Line
	4530 4050 4770 4050
Wire Wire Line
	4350 4050 4530 4050
$Comp
L Device:R_Small R37
U 1 1
P 4530 4150
F 0 "R37" H 4589 4196 50  0000 L CNN
F 1 "10k" H 4589 4105 50  0000 L CNN
F 2 "" H 4530 4150 50  0001 C CNN
F 3 "~" H 4530 4150 50  0001 C CNN
	1    4530 4150
	1    0    0    -1  
$EndComp
$Comp
L Device:C_Small C43
U 1 1
P 6200 4150
F 0 "C43" H 6292 4196 50  0000 L CNN
F 1 "1uF" H 6292 4105 50  0000 L CNN
F 2 "" H 6200 4150 50  0001 C CNN
F 3 "~" H 6200 4150 50  0001 C CNN
	1    6200 4150
	1    0    0    -1  
$EndComp
Connection ~ 6200 4250
Wire Wire Line
	6170 4050 6200 4050
Connection ~ 6200 4050
$Comp
L Device:C_Small C42
U 1 1
P 4350 4150
F 0 "C42" H 4190 4210 50  0000 L CNN
F 1 "1uF" H 4140 4120 50  0000 L CNN
F 2 "" H 4350 4150 50  0001 C CNN
F 3 "~" H 4350 4150 50  0001 C CNN
	1    4350 4150
	1    0    0    -1  
$EndComp
Connection ~ 4350 4050
$Comp
L power:GNDREF #PWR0192
U 1 1
P 4350 4370
F 0 "#PWR0192" H 4350 4120 50  0001 C CNN
F 1 "GNDREF" H 4355 4197 50  0000 C CNN
F 2 "" H 4350 4370 50  0001 C CNN
F 3 "" H 4350 4370 50  0001 C CNN
	1    4350 4370
	1    0    0    -1  
$EndComp
Wire Wire Line
	4350 4250 4350 4370
Text HLabel 6510 4050 2    50   Output ~ 0
1.8VOut
Wire Wire Line
	6200 4050 6340 4050
Wire Wire Line
	2190 1650 2670 1650
$Comp
L Connector:TestPoint TP5
U 1 1
P 2670 1650
F 0 "TP5" H 2730 1830 50  0000 L CNN
F 1 "USB_5V" H 2730 1760 50  0000 L CNN
F 2 "" H 2870 1650 50  0001 C CNN
F 3 "~" H 2870 1650 50  0001 C CNN
	1    2670 1650
	1    0    0    -1  
$EndComp
Connection ~ 2670 1650
Wire Wire Line
	2670 1650 3600 1650
$Comp
L Connector:TestPoint TP9
U 1 1
P 10140 910
F 0 "TP9" V 10094 1098 50  0000 L CNN
F 1 "3v3" V 10185 1098 50  0000 L CNN
F 2 "" H 10340 910 50  0001 C CNN
F 3 "~" H 10340 910 50  0001 C CNN
	1    10140 910 
	0    1    1    0   
$EndComp
$Comp
L power:+3V3 #PWR03
U 1 1
P 10140 910
F 0 "#PWR03" H 10140 760 50  0001 C CNN
F 1 "+3V3" H 10155 1083 50  0000 C CNN
F 2 "" H 10140 910 50  0001 C CNN
F 3 "" H 10140 910 50  0001 C CNN
	1    10140 910 
	1    0    0    -1  
$EndComp
$Comp
L Connector:TestPoint TP10
U 1 1
P 10190 2630
F 0 "TP10" H 10250 2830 50  0000 L CNN
F 1 "io5V" H 10250 2760 50  0000 L CNN
F 2 "" H 10390 2630 50  0001 C CNN
F 3 "~" H 10390 2630 50  0001 C CNN
	1    10190 2630
	1    0    0    -1  
$EndComp
Connection ~ 10190 2630
Wire Wire Line
	10190 2630 10500 2630
$Comp
L Connector:TestPoint TP8
U 1 1
P 9470 5150
F 0 "TP8" V 9424 5338 50  0000 L CNN
F 1 "Bat+" V 9515 5338 50  0000 L CNN
F 2 "" H 9670 5150 50  0001 C CNN
F 3 "~" H 9670 5150 50  0001 C CNN
	1    9470 5150
	0    1    1    0   
$EndComp
Connection ~ 9470 5150
Wire Wire Line
	9470 5150 9470 5690
$Comp
L Connector:TestPoint TP7
U 1 1
P 9300 5790
F 0 "TP7" H 9240 5900 50  0000 R CNN
F 1 "Bat-" H 9240 5970 50  0000 R CNN
F 2 "" H 9500 5790 50  0001 C CNN
F 3 "~" H 9500 5790 50  0001 C CNN
	1    9300 5790
	-1   0    0    1   
$EndComp
Connection ~ 9300 5790
Wire Wire Line
	9300 5790 9000 5790
$Comp
L Connector:TestPoint TP6
U 1 1
P 6340 4050
F 0 "TP6" H 6400 4230 50  0000 L CNN
F 1 "1v8" H 6400 4170 50  0000 L CNN
F 2 "" H 6540 4050 50  0001 C CNN
F 3 "~" H 6540 4050 50  0001 C CNN
	1    6340 4050
	1    0    0    -1  
$EndComp
Connection ~ 6340 4050
Wire Wire Line
	6340 4050 6510 4050
$Comp
L SamacSys_Parts:TPS61046YFFR IC8
U 1 1
P 8440 2430
F 0 "IC8" H 8990 2695 50  0000 C CNN
F 1 "TPS61046YFFR" H 8990 2604 50  0000 C CNN
F 2 "BGA6C40P2X3_79X119X62" H 9390 2530 50  0001 L CNN
F 3 "http://www.ti.com/lit/gpn/tps61046" H 9390 2430 50  0001 L CNN
F 4 "28-V Output Voltage Boost Converter in WCSP Package" H 9390 2330 50  0001 L CNN "Description"
F 5 "0.625" H 9390 2230 50  0001 L CNN "Height"
F 6 "Texas Instruments" H 9390 2130 50  0001 L CNN "Manufacturer_Name"
F 7 "TPS61046YFFR" H 9390 2030 50  0001 L CNN "Manufacturer_Part_Number"
F 8 "595-TPS61046YFFR" H 9390 1930 50  0001 L CNN "Mouser Part Number"
F 9 "https://www.mouser.co.uk/ProductDetail/Texas-Instruments/TPS61046YFFR?qs=MiqG6Kq1qKNwq3TLqYBDaw%3D%3D" H 9390 1830 50  0001 L CNN "Mouser Price/Stock"
F 10 "TPS61046YFFR" H 9390 1730 50  0001 L CNN "Arrow Part Number"
F 11 "https://www.arrow.com/en/products/tps61046yffr/texas-instruments" H 9390 1630 50  0001 L CNN "Arrow Price/Stock"
	1    8440 2430
	1    0    0    -1  
$EndComp
Wire Wire Line
	7930 2880 8440 2880
Wire Wire Line
	5060 6160 5060 6300
$Comp
L Device:C_Small C6
U 1 1
P 5060 6060
F 0 "C6" H 5060 6120 50  0000 L CNN
F 1 "1uF" H 5060 5990 50  0000 L CNN
F 2 "" H 5098 5910 50  0001 C CNN
F 3 "~" H 5060 6060 50  0001 C CNN
	1    5060 6060
	1    0    0    -1  
$EndComp
$Comp
L power:GNDREF #PWR06
U 1 1
P 5060 6300
F 0 "#PWR06" H 5060 6050 50  0001 C CNN
F 1 "GNDREF" H 5065 6127 50  0000 C CNN
F 2 "" H 5060 6300 50  0001 C CNN
F 3 "" H 5060 6300 50  0001 C CNN
	1    5060 6300
	1    0    0    -1  
$EndComp
$EndSCHEMATC
